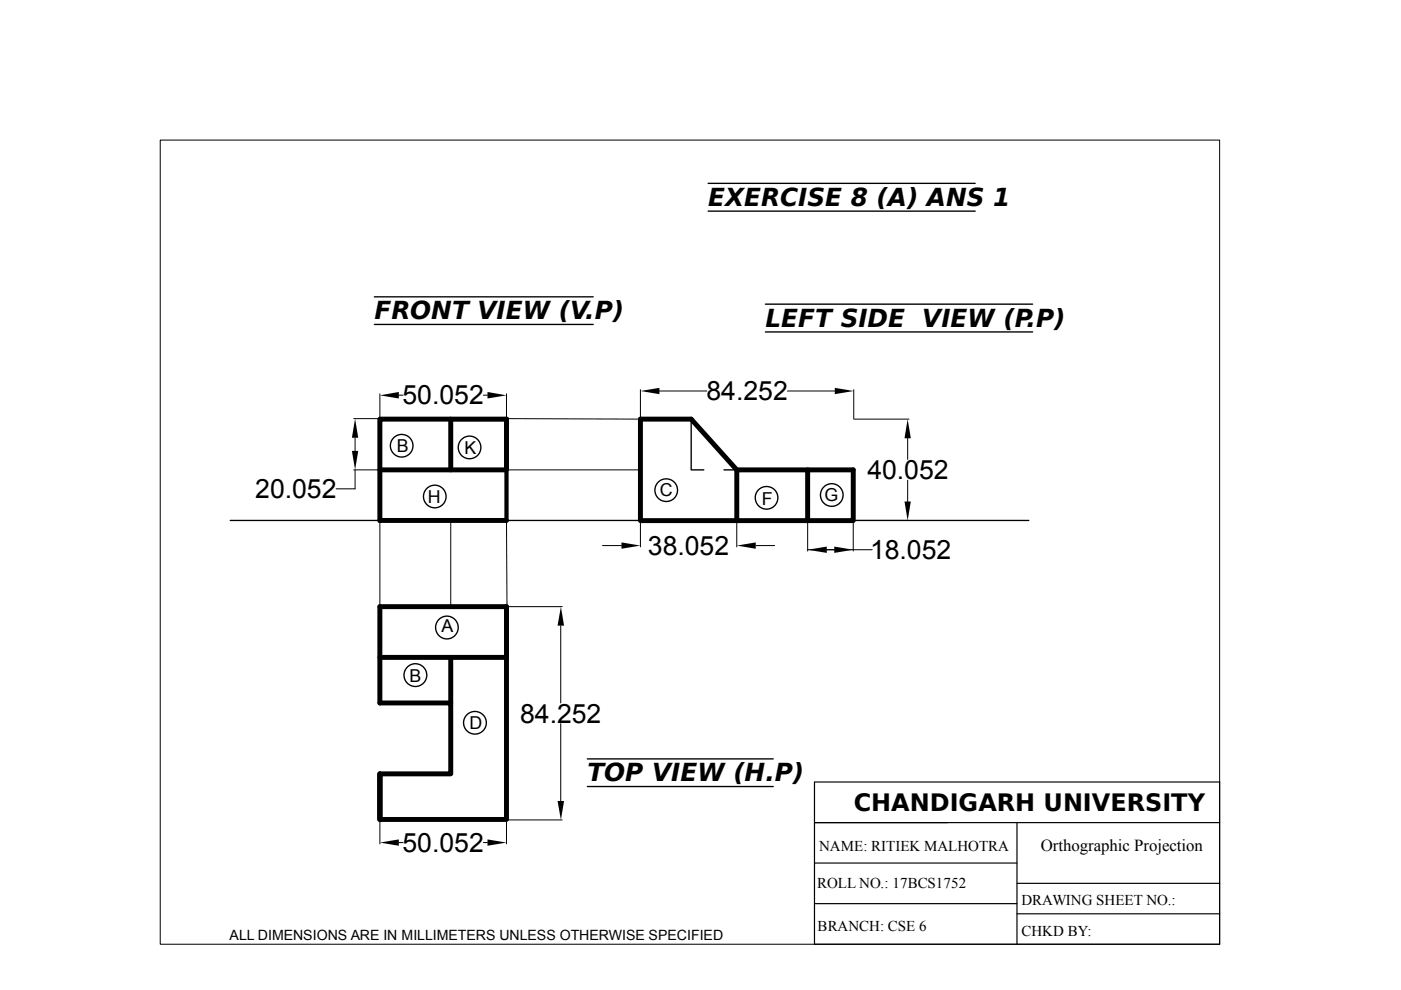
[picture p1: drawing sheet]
<svg xmlns="http://www.w3.org/2000/svg" width="297mm" height="210mm" viewBox="0 0 297 210" stroke-linecap="round" stroke-linejoin="round" font-family="sans-serif">
<g fill="none" stroke="#000" stroke-width=".29">
<path d="M150.1 38.9h56.7M150.1 44.8h56.7M79.4 68.8h46.4M79.4 62.9h46.4M162.3 70.4h56.6M162.3 64.5h56.6M95.6 88.9v10.7M135.8 88.9h10.7v10.7h2.7M153.5 99.6h2.7M48.8 110.3h169.3M124.5 166.8h39.4M124.5 160.9h39.4"/>
<circle cx="85.2" cy="94.5" r="2.4"/>
<circle cx="99.6" cy="94.9" r="2.4"/>
<circle cx="92.2" cy="105.3" r="2.4"/>
<circle cx="141.3" cy="103.9" r="2.4"/>
<circle cx="162.5" cy="105.5" r="2.4"/>
<circle cx="176.3" cy="105" r="2.4"/>
<circle cx="94.8" cy="133.1" r="2.4"/>
<circle cx="88.1" cy="143.1" r="2.41"/>
<circle cx="100.7" cy="153.2" r="2.41"/>
</g>
<path d="M80.5 99.6h26.9v-10.7h-26.9v21.5M95.6 88.9v10.7M156.2 99.6l-9.7-10.7h-10.7v21.5h45.1v-10.8h-9.7v10.8M171.2 99.6h-15v10.8M80.5 110.3h26.9M80.5 128.6h26.9v45.1h-26.9v-9.6v9.6v-9.6h15.1v-15.1h-15.1zM95.6 139.4v9.6M107.4 128.6v10.8h-26.9" fill="none" stroke="#000" stroke-width="1"/>
<path d="M95.6 88.9h11.8v21.4" fill="none" stroke="#000" stroke-width=".9"/>
<g fill="none" stroke="#000" stroke-width=".21">
<path d="M34 29.7h224.6v170.5h-224.6zM75 99.6h5.4M75 88.8h5.4M75.3 99.6v4h-4M75.3 92.8v2.8M80.5 83.5v5.3M84.6 83.8h.8M102.5 83.8h.9M107.4 99.6h28.4M107.4 83.5v5.3l28.4 .1M135.8 82.6v6.2M139.8 82.9h10.1"/>
<path d="M156.2 99.6h24.7M166.9 82.9h10.1M181 88.9h11.7M181 82.6v6.2M192.4 92.9v4.5M80.5 110.3v18.3M95.6 110.3v18.3M107.4 110.3l.1 18.3h11.7M127.7 115.7h4.1M135.8 110.5v5.5M156.2 110.5v5.5M160.2 115.7h4.1"/>
<path d="M171.2 110.5v6.3M171.2 116.6h13.7M180.9 110.5v6.3M181 110.3h11.7M192.4 101.8v4.5M95.6 139.4v24.7M118.9 132.6v16.4M118.9 153.4v16.4M80.5 173.8v5.1M84.6 178.6h.8M102.5 178.6h.9M107.4 173.8v5.1"/>
<path d="M107.5 173.8h11.7"/>
</g>
<g fill="#000">
<path d="M74.6 95.6h1.4l-.7 4zM75.3 88.8l.7 4h-1.4zM80.5 83.8l4.1-.7v1.4zM103.4 83.1l4 .7-4 .7zM135.8 82.9l4-.7v1.4zM177 82.2l4 .7-4 .7zM192.4 88.9l.7 4h-1.3zM131.8 115l4 .7-4 .6zM156.2 115.7l4-.7v1.3zM171.2 116.6l4.1-.7v1.3zM176.9 115.9l4 .7-4 .6zM191.8 106.3h1.3l-.7 4.1z"/>
<path d="M118.9 128.6l.7 4h-1.4zM80.5 178.6l4.1-.6v1.3zM103.4 178l4 .6-4 .7zM118.2 169.8h1.4l-.7 4z"/>
</g>
<path d="M172.7 174.4h85.9M172.7 165.8h85.9v34.4h-85.9zM215.6 174.4v25.8M172.7 191.6h42.9M172.7 183h42.9M215.6 187.3h43M215.6 193.7h43" fill="none" stroke="#000" stroke-width=".25"/>
<g font-size="5.6">
<text x="85.4" y="85.8">50.052</text>
<text x="149.8" y="84.9">84.252</text>
<text x="183.9" y="101.6">40.052</text>
<text x="54.1" y="105.6">20.052</text>
<text x="137.4" y="117.6">38.052</text>
<text x="184.5" y="118.5">18.052</text>
<text x="110.3" y="153.2">84.252</text>
<text x="85.4" y="180.6">50.052</text>
</g>
<g font-size="5.3">
<text x="150.1" y="43.6">EXERCISE 8 (A) ANS 1</text>
<text x="79.4" y="67.7">FRONT VIEW (V.P)</text>
<text x="162.3" y="69.3">LEFT SIDE VIEW (P.P)</text>
<text x="124.5" y="165.7">TOP VIEW (H.P)</text>
</g>
<text font-size="5.1" x="181" y="172">CHANDIGARH UNIVERSITY</text>
<g font-size="3.8">
<text x="84.1" y="95.8">B</text>
<text x="98.5" y="96.3">K</text>
<text x="90.7" y="106.7">H</text>
<text x="139.9" y="105.2">C</text>
<text x="161.5" y="107">F</text>
<text x="174.8" y="106.2">G</text>
<text x="93.6" y="134">A</text>
<text x="86.9" y="144.5">B</text>
<text x="99.6" y="154.6">D</text>
</g>
<text font-size="3.6" x="220.7" y="180.5">Orthographic Projection</text>
<g font-size="3.2">
<text x="173.7" y="180.5">NAME: RITIEK MALHOTRA</text>
<text x="173.2" y="188.3">ROLL NO.: 17BCS1752</text>
<text x="216.6" y="192">DRAWING SHEET NO.:</text>
<text x="173.4" y="197.5">BRANCH: CSE 6</text>
<text x="216.6" y="198.4">CHKD BY:</text>
</g>
<text font-size="3" x="48.7" y="199.3">ALL DIMENSIONS ARE IN MILLIMETERS UNLESS OTHERWISE SPECIFIED</text>
</svg>
